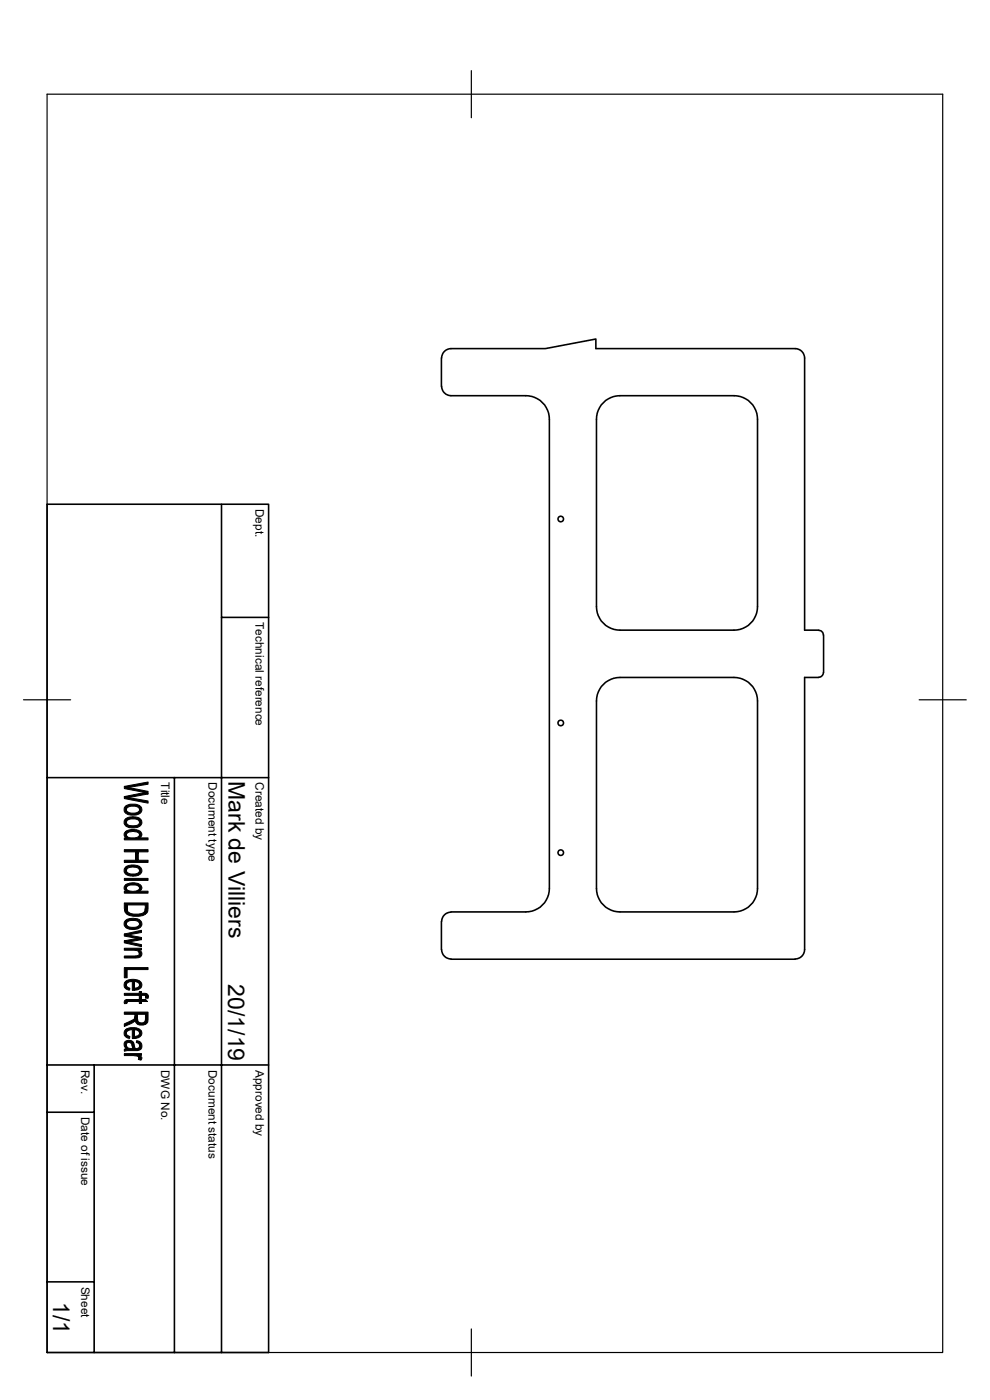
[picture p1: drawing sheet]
<svg xmlns="http://www.w3.org/2000/svg" width="210mm" height="297mm" viewBox="0 0 210 297" stroke-linecap="round" stroke-linejoin="round" font-family="sans-serif">
<g fill="none" stroke="#000" stroke-width=".34">
<path d="M128.5 85a5.3 5.3 0 0 1 3-1.1h24.2a5.1 5.1 0 0 1 5 5v39.8a5.1 5.1 0 0 1-5 5h-24.2a5.1 5.1 0 0 1-5-5v-39.8a5.1 5.1 0 0 1 2-3.9zM10 107h47v179.9h-47zM47 107v179.9M47 131h10M173.7 133.7h-3v-57.8a2.02 2.02 0 0 0-2-1.9h-42.3v-2.1l-10.7 2.1h-20a2.02 2.02 0 0 0-2 1.9l-.1 6.1a2.1 2.1 0 0 0 2.1 1.9h15.8a5.1 5.1 0 0 1 5 5v99.6a5.1 5.1 0 0 1-5 5h-15.8M173.7 133.7l.5 .2 .3 .3 .2 .5M174.7 134.7v8M128.5 144.7a5.3 5.3 0 0 1 3-1h24.2a5.1 5.1 0 0 1 5 5v39.8a5.1 5.1 0 0 1-5 5h-24.2a5.1 5.1 0 0 1-5-5v-39.8a5.1 5.1 0 0 1 2-4zM173.7 143.7h-3v57.8a2.02 2.02 0 0 1-2 2M174.7 142.7l-.3 .7-.7 .3M10 165h47M37 165v121.9"/>
<path d="M95.7 193.5a2.1 2.1 0 0 0-2.1 2l.1 6a2.02 2.02 0 0 0 2 2M95.7 203.5h73M10 236h10M10 225.9h47M20 225.9v61M10 271.9h10"/>
<circle cx="119" cy="110.1" r=".59"/>
<circle cx="119" cy="153.4" r=".59"/>
<circle cx="119" cy="180.9" r=".59"/>
</g>
<path d="M10 20h190v266.9h-190zM100 15v10M5 148.5h10M195 148.5h10M100 281.9v10" fill="none" stroke="#000" stroke-width=".25"/>
<g fill="#000" stroke="#000" stroke-width=".21">
<path d="M26.5 176.5l.3-.2v1.5l-.5-.6v-.3z" fill-rule="evenodd"/>
<path d="M26.8 170.9a3.4 3.4 0 0 1 2.8 0v.8a1.66 1.66 0 0 0-2.3-.5l-.3 .2-.2 .3z" fill-rule="evenodd"/>
<path d="M26.8 173.6l.2-.1a3.1 3.1 0 0 1 2.6 .1v.9a1.67 1.67 0 0 0-2.2-.7l-.4 .3-.2 .4z" fill-rule="evenodd"/>
<path d="M26.5 171.1l.3-.2v.8a1.57 1.57 0 0 0 2 .8l.5-.2 .3-.4v-1a1.09 1.09 0 0 1 .4 1.3 1.09 1.09 0 0 1-1.2 .7 1.95 1.95 0 0 1-2.5-1z" fill-rule="evenodd"/>
<path d="M26.6 173.7l.2-.1v.9a1.33 1.33 0 0 0 1.7 .7l.7-.2 .3-.2 .1-1.2a1.1 1.1 0 0 1 .4 1.3 1.1 1.1 0 0 1-1.2 .7h-.1a1.9 1.9 0 0 1-2.4-1.1l.1-.4z" fill-rule="evenodd"/>
<path d="M26.8 176.3l.5-.2a2.32 2.32 0 0 1 2.7 .6l.1 .5-.5 .6v-.7a1.52 1.52 0 0 0-2-.6l-.7 .3-.1 .3z" fill-rule="evenodd"/>
<path d="M26.4 166.8l5-.9v.5l-4.1 .6z" fill-rule="evenodd"/>
<path d="M26.4 166.8l5 1.1v.5l-.8-.3-4.2-.8z" fill-rule="evenodd"/>
<path d="M26.4 169l4.3-.9 .7 .3-4.3 .8z" fill-rule="evenodd"/>
<path d="M26.4 169l5 .9v.5l-5-1z" fill-rule="evenodd"/>
<path d="M26.4 177.8h.4v-.5a2.2 2.2 0 0 0 2.7 0l.1-.2v.7h1.8v.4h-5z" fill-rule="evenodd"/>
<path d="M26.4 186.4h5v.4h-5z" fill-rule="evenodd"/>
<path d="M26.5 187.8l.3-.2v1.5l-.5-.5v-.4z" fill-rule="evenodd"/>
<path d="M26.8 183.9l.1-.1a3.5 3.5 0 0 1 2.7 0v.9a1.3 1.3 0 0 0-1.7-.7l-.7 .1-.4 .6z" fill-rule="evenodd"/>
<path d="M26.8 195.2l.5-.3a3.4 3.4 0 0 1 2.3 .3v.8a1.67 1.67 0 0 0-2.2-.6l-.4 .2-.2 .4z" fill-rule="evenodd"/>
<path d="M26.4 198.2l3.6-.8v.4l-2.9 .6z" fill-rule="evenodd"/>
<path d="M26.4 198.2l3.6 .7v.4l-3.6-.7z" fill-rule="evenodd"/>
<path d="M26.4 199.6l2.8-.5 .8 .2-2.8 .6z" fill-rule="evenodd"/>
<path d="M26.7 183.9l.1 .8a1.65 1.65 0 0 0 2.2 .6l.6-.5v-1a1.13 1.13 0 0 1 .4 1.4 1.13 1.13 0 0 1-1.3 .6 1.98 1.98 0 0 1-2.4-.9l.1-.6z" fill-rule="evenodd"/>
<path d="M26.8 187.6l.4-.1a2.53 2.53 0 0 1 2.8 .5l.1 .5-.5 .6v-.7a1.84 1.84 0 0 0-2.4-.5l-.4 .5z" fill-rule="evenodd"/>
<path d="M26.6 195.3l.2-.1v.8a1.33 1.33 0 0 0 1.7 .7l.7-.1 .3-.3 .1-1.1a1.1 1.1 0 0 1 .4 1.3 1.1 1.1 0 0 1-1.2 .6h-.1a1.9 1.9 0 0 1-2.4-1l.1-.5z" fill-rule="evenodd"/>
<path d="M27 192v.7a1.4 1.4 0 0 0 1.7 1.2 1.62 1.62 0 0 0 2.1-1v-.2l.1 1.2a4.5 4.5 0 0 1-3.9 .1z" fill-rule="evenodd"/>
<path d="M26.4 182.5h2.3l.6-1.8v1.8h2.1v.5h-5z" fill-rule="evenodd"/>
<path d="M26.4 180.3h5v.4h-2.1l-.6 1.8v-1.8h-2.3z" fill-rule="evenodd"/>
<path d="M26.4 189.1h.4v-.5a1.98 1.98 0 0 0 2.8-.1v-.1v.7h1.8v.4h-5z" fill-rule="evenodd"/>
<path d="M26.4 191.6h5v1.7l-.5 .6-.1-1.9h-3.8v2l-.6-.8z" fill-rule="evenodd"/>
<path d="M26.5 212.3l.4-.3v.9h-.5z" fill-rule="evenodd"/>
<path d="M26.6 208.2l.2-.1 .1 1.2 .7 .3-.1 .5a1.06 1.06 0 0 1-1.1-.7 1.06 1.06 0 0 1 .2-1.2z" fill-rule="evenodd"/>
<path d="M26.6 218.5l.2-.2 .1 1.2 .7 .4-.1 .4a1.06 1.06 0 0 1-1.1-.6 1.06 1.06 0 0 1 .2-1.2z" fill-rule="evenodd"/>
<path d="M26.4 217.2l2-.9 .2-.6 .1 .8-.5 .4-1.8 .9z" fill-rule="evenodd"/>
<path d="M29.5 201.5v.8z" fill-rule="evenodd"/>
<path d="M26.8 208.1a3.1 3.1 0 0 1 2.8 0v.9l-.3-.6-.8-.2v1.9h-.4v-1.9l-.8 .2-.4 .3-.1 .3z" fill-rule="evenodd"/>
<path d="M26.8 218.3a3.2 3.2 0 0 1 2.8 .1v.8l-.2-.5-.9-.2v1.8h-.3h-.1v-1.9l-.9 .3-.4 .5z" fill-rule="evenodd"/>
<path d="M26.4 199.6l3.6 .8v.4l-3.6-.8z" fill-rule="evenodd"/>
<path d="M26.4 201.2h3.6v.3h-.5v.5l-.6-.4h-2.5z" fill-rule="evenodd"/>
<path d="M26.4 202.8h2.5a.52 .52 0 0 0 .6-.5l.1-.7a.84 .84 0 0 1 .4 1.1 .84 .84 0 0 1-1 .5h-2.6z" fill-rule="evenodd"/>
<path d="M28.5 208.2v1.4h.2l.8-.3 .1-1.2a1.03 1.03 0 0 1 .4 1.2 1.03 1.03 0 0 1-1 .7l-.5 .1z" fill-rule="evenodd"/>
<path d="M28.5 218.5v1.4h.2l.8-.4 .1-1.1a1.04 1.04 0 0 1 .4 1.2 1.04 1.04 0 0 1-1 .7h-.5z" fill-rule="evenodd"/>
<path d="M29.2 215.2v1a.85 .85 0 0 0 .8 .8 .85 .85 0 0 0 .9-.7v1l-.5 .2-1.1-.2z" fill-rule="evenodd"/>
<path d="M26.4 210.7h3.1v-.3h.5v.3l.9 .1v.7a.37 .37 0 0 0-.5-.3h-.4v.4h-.5v-.4h-3.1z" fill-rule="evenodd"/>
<path d="M26.9 212h2.6v-.3h.5v.3h.9l.4 .5h-1.3v.4h-.5v-.4h-2.4l-.2 .2z" fill-rule="evenodd"/>
<path d="M26.4 205.3h5v.4h-4.4v1.7h-.6z" fill-rule="evenodd"/>
<path d="M26.4 214.7h5l-.1 2.1-.4 .5v-2.1h-1.7l-.1 2.1-.4-.6-.1-1.5h-2.2z" fill-rule="evenodd"/>
<path d="M30.9 210.8l.4 .1 .2 .3-.1 .6h-.5z" fill-rule="evenodd"/>
<path d="M26.8 221.7v.8z" fill-rule="evenodd"/>
<path d="M26.5 221.1a1.23 1.23 0 0 1 1.8 0l-.1 1.3a1.35 1.35 0 0 0-.9-1.3l-.3 .1-.2 .3v.9l-.4-.4z" fill-rule="evenodd"/>
<path d="M29 220.8l.6 .2v.8a.65 .65 0 0 0-.7-.6z" fill-rule="evenodd"/>
<path d="M26.4 223.5h3.6v.4h-.5v.6a1.11 1.11 0 0 0-1.2-.6h-1.9z" fill-rule="evenodd"/>
<path d="M26.8 222l.4 .3 1 .2 .1-1.4 .2 .7a.56 .56 0 0 0 .5 .7 .56 .56 0 0 0 .6-.7v-.8a1.05 1.05 0 0 1 .4 1.3 1.05 1.05 0 0 1-1.3 .6l-2.3 .1v-.4l.4-.1z" fill-rule="evenodd"/>
<path d="M29.5 223.9l.3 .2a.46 .46 0 0 1 .1 .8l-.6-.2z" fill-rule="evenodd"/>
</g>
<g font-size="4.9">
<text x="48.5" y="165.6" transform="rotate(90 48.5 165.6)">Mark de Villiers</text>
<text x="48.4" y="208.8" transform="rotate(90 48.4 208.8)">20/1/19</text>
<text x="11.3" y="276.2" transform="rotate(90 11.3 276.2)">1/1</text>
</g>
<g font-size="2.5">
<text x="54.2" y="108" transform="rotate(90 54.2 108)">Dept.</text>
<text x="54.2" y="132" transform="rotate(90 54.2 132)">Technical reference</text>
<text x="34.2" y="165.9" transform="rotate(90 34.2 165.9)">Title</text>
<text x="44.2" y="165.9" transform="rotate(90 44.2 165.9)">Document type</text>
<text x="54.2" y="165.9" transform="rotate(90 54.2 165.9)">Created by</text>
<text x="17.2" y="227" transform="rotate(90 17.2 227)">Rev.</text>
<text x="34.2" y="226.9" transform="rotate(90 34.2 226.9)">DWG No.</text>
<text x="44.2" y="226.9" transform="rotate(90 44.2 226.9)">Document status</text>
<text x="54.2" y="226.9" transform="rotate(90 54.2 226.9)">Approved by</text>
<text x="17.2" y="236.9" transform="rotate(90 17.2 236.9)">Date of issue</text>
<text x="17.2" y="272.9" transform="rotate(90 17.2 272.9)">Sheet</text>
</g>
</svg>
